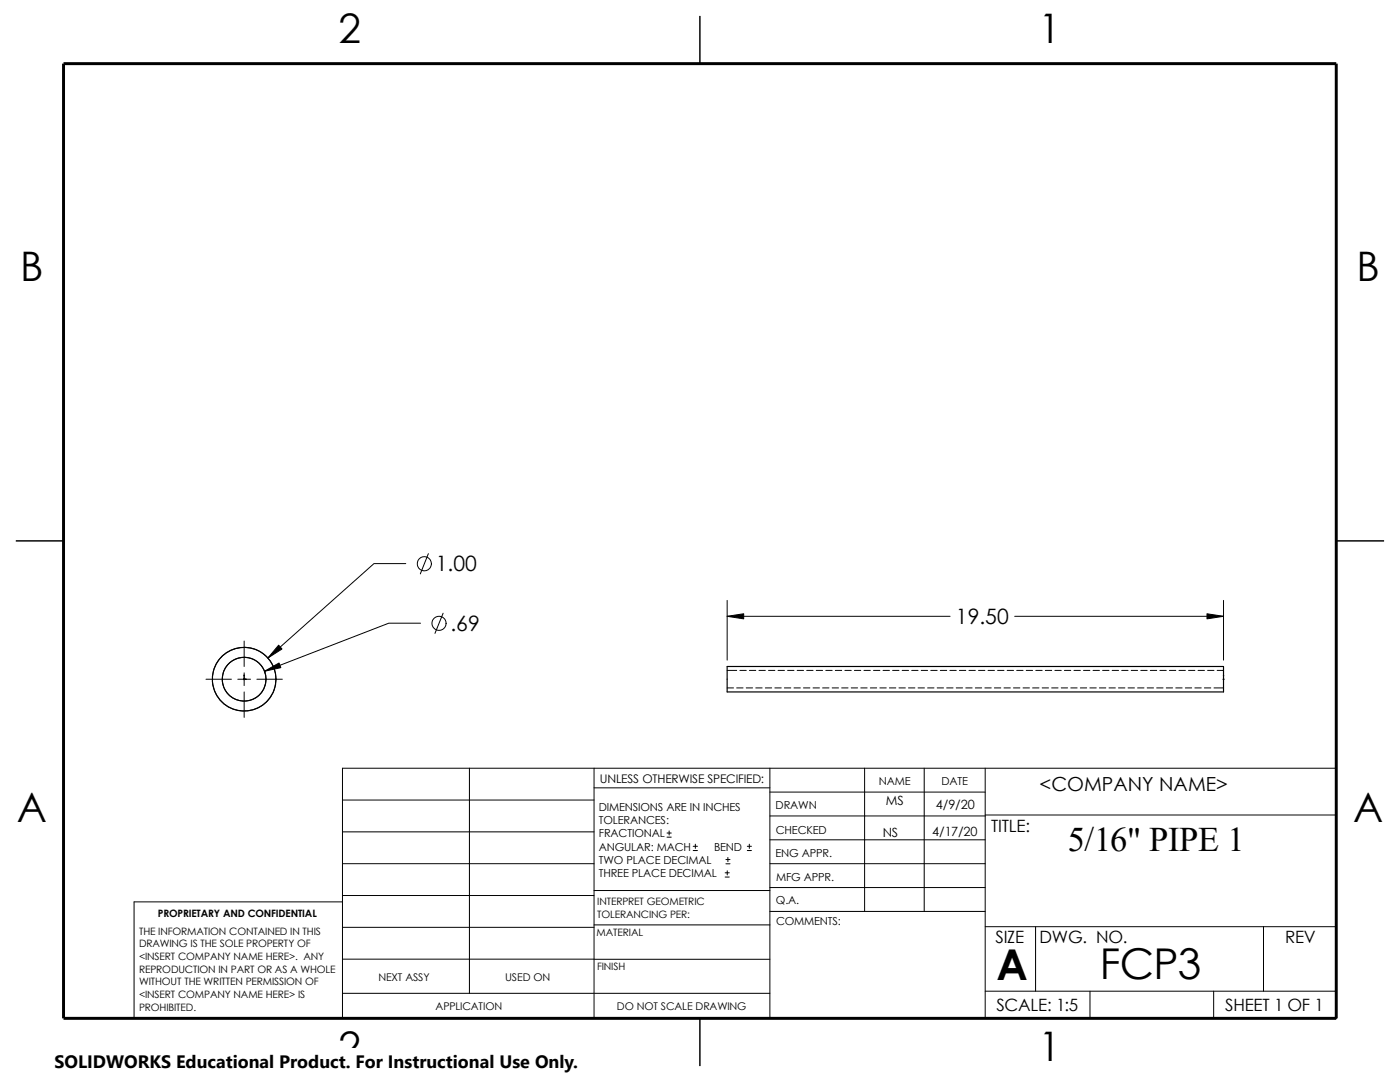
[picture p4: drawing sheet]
<svg xmlns="http://www.w3.org/2000/svg" width="279mm" height="216mm" viewBox="0 0 279 216" stroke-linecap="round" stroke-linejoin="round" font-family="sans-serif">
<g fill="none" stroke="#000" stroke-width=".2">
<path d="M81 112.5h-6.4l-21.1 18.8M85.5 110.5l-1.6 4M145.1 119.8v11.9M244.2 119.8v11.9M41.1 135.5h5.1M47.5 135.5h2.5M48.7 135.5l.1 .1M48.7 127.9v5.1M48.7 134.3v2.5M48.7 138.1v5.1M48.8 135.5l-.2 .1M51.3 135.5h5"/>
<path d="M83.9 124.4h-6.3l-24.8 9.5M88.4 122.4l-1.6 4M145.1 133.8h1.9M145.1 137.3h1.3M145.1 123h44.5M147 137.3h1.3M147.7 133.8h1.2M148.9 137.3h1.3M149.6 133.8h1.2M150.8 137.3h1.3M151.5 133.8h1.2M152.7 137.3h1.3"/>
<path d="M153.4 133.8h1.2M154.6 137.3h1.3M155.3 133.8h1.2M156.5 137.3h1.3M157.2 133.8h1.3M158.5 137.3h1.2M159.1 133.8h1.3M160.4 137.3h1.2M161 133.8h1.3M162.3 137.3h1.2M162.9 133.8h1.3M164.2 137.3h1.2"/>
<path d="M164.8 133.8h1.3M166.1 137.3h1.2M166.7 133.8h1.3M168 137.3h1.2M168.6 133.8h1.3M169.9 137.3h1.3M170.5 133.8h1.3M171.8 137.3h1.3M172.4 133.8h1.3M173.7 137.3h1.3M174.3 133.8h1.3M175.6 137.3h1.3"/>
<path d="M176.2 133.8h1.3M177.5 137.3h1.3M178.1 133.8h1.3M179.4 137.3h1.3M180 133.8h1.3M181.3 137.3h1.3M181.9 133.8h1.3M183.2 137.3h1.3M183.9 133.8h1.2M185.1 137.3h1.3M185.8 133.8h1.2M187 137.3h1.3"/>
<path d="M187.7 133.8h1.2M188.9 137.3h1.3M189.6 133.8h1.2M190.8 137.3h1.3M191.5 133.8h1.2M192.7 137.3h1.3M193.4 133.8h1.2M194.6 137.3h1.3M195.3 133.8h1.3M196.6 137.3h1.2M197.2 133.8h1.3M198.5 137.3h1.2"/>
<path d="M199.1 133.8h1.3M200.4 137.3h1.2M201 133.8h1.3M202.3 137.3h1.2M202.5 123h41.7M202.9 133.8h1.3M204.2 137.3h1.2M204.8 133.8h1.3M206.1 137.3h1.2M206.7 133.8h1.3M208 137.3h1.3M208.6 133.8h1.3"/>
<path d="M209.9 137.3h1.3M210.5 133.8h1.3M211.8 137.3h1.3M212.4 133.8h1.3M213.7 137.3h1.3M214.3 133.8h1.3M215.6 137.3h1.3M216.2 133.8h1.3M217.5 137.3h1.3M218.1 133.8h1.3M219.4 137.3h1.3M220 133.8h1.3"/>
<path d="M221.3 137.3h1.3M222 133.8h1.2M223.2 137.3h1.3M223.9 133.8h1.2M225.1 137.3h1.3M225.8 133.8h1.2M227 137.3h1.3M227.7 133.8h1.2M228.9 137.3h1.3M229.6 133.8h1.2M230.8 137.3h1.3M231.5 133.8h1.2"/>
<path d="M232.7 137.3h1.3M233.4 133.8h1.3M234.7 137.3h1.2M235.3 133.8h1.3M236.6 137.3h1.2M237.2 133.8h1.3M238.5 137.3h1.2M239.1 133.8h1.3M240.4 137.3h1.2M241 133.8h1.3M242.3 137.3h1.9M242.9 133.8h1.3"/>
<path d="M244.1 135.5h.2M244.1 135.5l.2 .1M244.2 134.7v.8M244.2 135.5v.1M244.2 135.5l-.1 .1M68.3 159.6h50.3M93.7 153.3v44.9M118.6 153.3v49.9M118.6 157.2h35M153.6 153.3v49.9M153.6 158.1h43M172.6 153.3v28.6"/>
<path d="M184.4 153.3v28.6M196.6 153.3v49.9M68.3 180h-41.5v23.2h239.9v-49.9h-198.4v49.9M68.3 178.7h50.3M68.3 166h50.3M68.3 172.3h50.3M118.6 177.7h35M133.1 167h.9M133.1 166.2h.9M133.5 165.8v.8M138.3 169.7h.9M138.3 168.9h.9"/>
<path d="M138.8 168.4v.9M144.7 175h.8M144.7 174.2h.8M144.9 172.4h.8M144.9 171.5h.8M145.1 173.8v.8M145.3 171.1v.8M149.1 169.7h.9M149.1 168.9h.9M149.5 168.4v.9M153.6 177.1h43M153.6 172.3h43"/>
<path d="M153.6 162.8h43M153.6 167.6h43M196.6 162.6h70.1M68.3 191.4h85.3M68.3 185h50.3M68.3 198.2h85.3M118.6 184.6h35M153.6 181.9h43M196.6 184.9h70.1M196.6 197.8h70.1M206.7 184.9v12.9M217.5 197.8v5.4"/>
<path d="M242.2 197.8v5.4M252.2 184.9v12.9"/>
<circle cx="84.7" cy="112.5" r="1.42"/>
<circle cx="48.7" cy="135.5" r="4.4"/>
<circle cx="48.7" cy="135.5" r="6.4"/>
<circle cx="87.6" cy="124.4" r="1.41"/>
</g>
<path d="M139.7 3.2v9.5M3.2 107.9h9.5M266.7 107.9h9.5M139.7 203.2v9.5" fill="none" stroke="#000" stroke-width=".3"/>
<path d="M12.7 12.7h254v190.5h-254z" fill="none" stroke="#000" stroke-width=".59"/>
<g fill="none" stroke="#000" stroke-width=".23">
<path d="M145.1 133h99.1v5.1h-99.1z"/>
<circle cx="48.7" cy="135.5" r="4.4"/>
<circle cx="48.7" cy="135.5" r="6.4"/>
</g>
<g fill="#000" stroke="#000" stroke-width=".2">
<path d="M48.7 134.7l.1 .2zM49 135.5h.1zM244.2 134.7v.2z"/>
<path d="M52.8 133.9l2.9-1.6 .3 .9z" fill-rule="evenodd"/>
<path d="M55.6 128.7l.7 .8-2.8 1.8z" fill-rule="evenodd"/>
<path d="M145.1 123l3.3-.5v1z" fill-rule="evenodd"/>
<path d="M240.9 122.5l3.3 .5-3.3 .5z" fill-rule="evenodd"/>
</g>
<path d="M10.9 209.2h104.7v6.7h-104.7z" fill="#fff"/>
<g font-size="8.5">
<text x="198.9" y="195.5">A</text>
<text x="219.5" y="195.3">FCP3</text>
</g>
<g font-size="8.1">
<text x="67.6" y="8.5">2</text>
<text x="207.3" y="8.5">1</text>
<text x="4" y="56.1">B</text>
<text x="270.7" y="56.1">B</text>
<text x="3.3" y="164.1">A</text>
<text x="270" y="164.1">A</text>
<text x="67.6" y="211.7">2</text>
<text x="207.3" y="211.7">1</text>
</g>
<text font-size="6.9" x="213.1" y="169.7">5/16&quot; PIPE 1</text>
<g font-size="4.2">
<text x="87" y="114">1.00</text>
<text x="89.9" y="125.9">.69</text>
<text x="190.8" y="124.6">19.50</text>
</g>
<text font-size="3.9" x="207.5" y="157.8">&lt;COMPANY NAME&gt;</text>
<text font-size="3.6" x="10.9" y="213">SOLIDWORKS Educational Product. For Instructional Use Only.</text>
<g font-size="3.4">
<text x="197.8" y="166">TITLE:</text>
<text x="198.7" y="188.1">SIZE</text>
<text x="207.5" y="188.1">DWG. NO.</text>
<text x="256.5" y="188.2">REV</text>
<text x="198.8" y="201.7">SCALE: 1:5</text>
<text x="244.5" y="201.7">SHEET 1 OF 1</text>
</g>
<g font-size="2.5">
<text x="176.8" y="160.7">MS</text>
<text x="186.8" y="161.5">4/9/20</text>
<text x="176.2" y="167.1">NS</text>
<text x="186" y="166.8">4/17/20</text>
</g>
<text font-size="2.4" x="119.7" y="156.2">UNLESS OTHERWISE SPECIFIED:</text>
<g font-size="2.2">
<text x="119.5" y="161.8">DIMENSIONS ARE IN INCHES</text>
<text x="154.8" y="161.5">DRAWN</text>
<text x="175.4" y="156.7">NAME</text>
<text x="187.9" y="156.7">DATE</text>
<text x="119.5" y="164.4">TOLERANCES:</text>
<text x="119.5" y="167.1">FRACTIONAL</text>
<text x="154.8" y="166.3">CHECKED</text>
<text x="119.5" y="172.4">TWO PLACE DECIMAL</text>
<text x="119.5" y="169.7">ANGULAR: MACH</text>
<text x="142.5" y="169.7">BEND</text>
<text x="154.8" y="171">ENG APPR.</text>
<text x="119.5" y="175">THREE PLACE DECIMAL</text>
<text x="154.9" y="175.7">MFG APPR.</text>
<text x="154.9" y="180.4">Q.A.</text>
<text x="154.9" y="184.7">COMMENTS:</text>
</g>
<g font-size="2.1">
<text x="75.5" y="195.7">NEXT ASSY</text>
<text x="100.8" y="195.7">USED ON</text>
<text x="86.9" y="201.6">APPLICATION</text>
<text x="123.1" y="201.6">DO NOT SCALE DRAWING</text>
</g>
<g font-size="2">
<text x="31.5" y="182.9">PROPRIETARY AND CONFIDENTIAL</text>
<text x="119.2" y="183.1">TOLERANCING PER:</text>
<text x="119.2" y="180.6">INTERPRET GEOMETRIC</text>
<text x="27.7" y="186.5">THE INFORMATION CONTAINED IN THIS</text>
<text x="27.7" y="189.1">DRAWING IS THE SOLE PROPERTY OF</text>
<text x="27.7" y="191.6">&lt;INSERT COMPANY NAME HERE&gt;. ANY</text>
<text x="119.1" y="186.7">MATERIAL</text>
<text x="27.7" y="194.1">REPRODUCTION IN PART OR AS A WHOLE</text>
<text x="27.7" y="196.6">WITHOUT THE WRITTEN PERMISSION OF</text>
<text x="119.1" y="193.5">FINISH</text>
<text x="27.7" y="201.7">PROHIBITED.</text>
<text x="27.7" y="199.2">&lt;INSERT COMPANY NAME HERE&gt; IS</text>
</g>
</svg>
